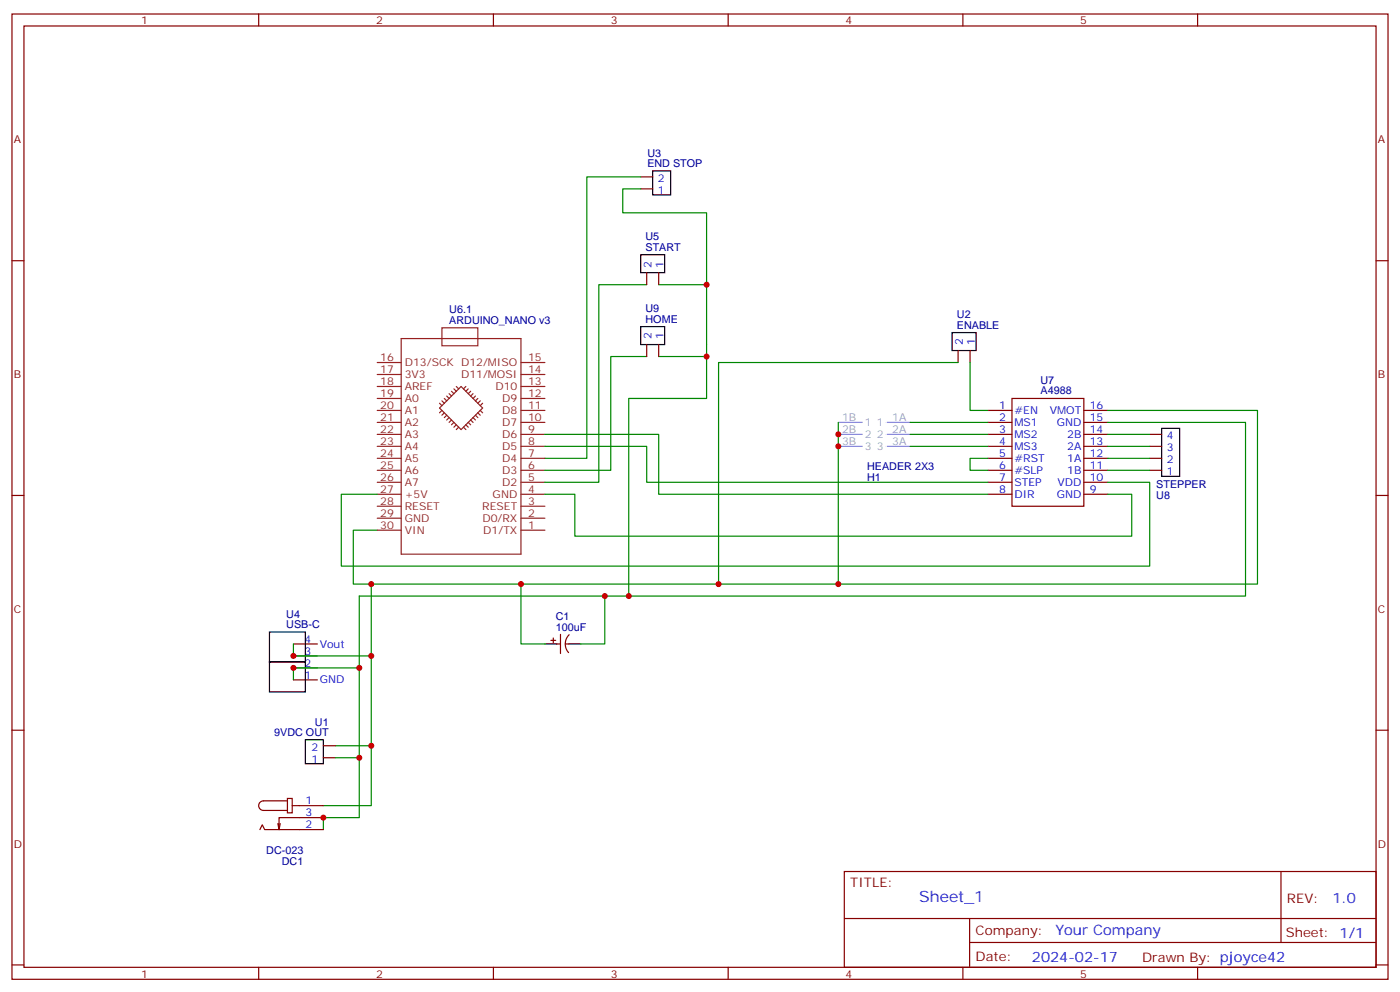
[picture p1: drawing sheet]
<svg xmlns="http://www.w3.org/2000/svg" width="412mm" height="292mm" viewBox="0 0 412 292" stroke-linecap="round" stroke-linejoin="round" font-family="sans-serif">
<g fill="none" stroke="#870000" stroke-width=".35">
<path d="M3.5 4.1h405.4v284.4h-405.4zM7.1 7.7h398.2v277.2h-398.2zM76.2 4.1v3.6M145.3 4.1v3.6M214.5 4.1v3.6M283.6 4.1v3.6M352.8 4.1v3.6M188.7 55.6h3.6M188.7 52.1h3.6M3.5 76.8h3.6M405.3 76.8h3.6M190.5 80.3v3.6"/>
<path d="M194 80.3v3.6M190.5 101.5v3.5M194 101.5v3.5M282.2 103.3v3.5M285.8 103.3v3.5M298.1 117.4h21.2v31.7h-21.2zM291 120.9h7.1M291 124.4h7.1M291 128h7.1M291 131.5h7.1M291 135h7.1M291 138.5h7.1"/>
<path d="M319.3 120.9h7M319.3 124.4h7M319.3 128h7M319.3 131.5h7M319.3 135h7M319.3 138.5h7M338.7 128h3.5M338.7 131.5h3.5M338.7 135h3.5M338.7 138.5h3.5M3.5 145.9h3.6M291 142.1h7.1"/>
<path d="M291 145.6h7.1M319.3 142.1h7M319.3 145.6h7M405.3 145.9h3.6M86.4 189.7h7.1M86.4 196.7h7.1M86.4 193.2h7.1M162.3 188.6h1.4M163 187.9v1.4M164 189.7h1.1M165.1 186.9v5.6M166.5 189.7h1.1"/>
<path d="M167.6 187a3.8 3.8 0 0 0-.1 5.2M3.5 215.1h3.6M86.4 200.3h7.1M95.2 219.7h3.6M405.3 215.1h3.6M84.7 235.2h1.4v4.2h-1.4zM84.7 235.9h-7.1a1.41 1.41 0 0 0-1.4 1.4 1.41 1.41 0 0 0 1.4 1.4h7.1M86.1 237.3h9.1M95.2 223.2h3.6M76.6 244.4l.7-1.4 .7 1.4h17.2M82.5 242.6l-.3 1.8M95.2 240.8h-13v3.6l-.4-1.8"/>
<path d="M248.7 256.7h156.6v28.2h-156.6zM377.3 256.7v20.9M248.7 270.6h156.5M285.6 277.6h119.6M285.6 270.6v14.1M3.5 284.2h3.6M76.2 284.9v3.6M145.3 284.9v3.6M214.5 284.9v3.6M283.6 284.9v3.6M352.8 284.9v3.6M405.3 284.2h3.6"/>
</g>
<g fill="none" stroke="#008700" stroke-width=".35">
<path d="M188.7 55.6h-5.3v7.1h24.7v54.7h-22.9v58.2h181.7v-51.2h-40.6M188.7 52.1h-15.8v82.9h-12.4M190.5 83.9h-14.1v58.2h-15.9M194 83.9h14.1M190.5 105h-10.6v33.5h-19.4M194 105h14.1M282.2 106.8h-70.5v65.2M285.8 106.8v14.1h5.2M160.5 131.5h30v10.6h100.5M160.5 128h33.5v17.6h97M246.9 124.4v47.6M268.1 128h22.9"/>
<path d="M268.1 131.5h22.9M268.1 124.4h22.9M291 135h-5.2v3.5h5.2M326.3 120.9h44.1v51.1h-261M326.3 128h12.4M326.3 131.5h12.4M326.3 135h12.4M326.3 138.5h12.4M111.1 156.2h-7v15.8h5.3v47.7h-10.6M160.5 145.6h8.8v12.3h164.1v-12.3h-7.1M326.3 142.1h12.4v24.7h-238.2v-21.2h10.6M153.5 172v17.7h7"/>
<path d="M178.2 175.6v14.1h-7.1M185.2 175.6h-79.4v47.6h-7M86.4 189.7v3.5h23M105.8 196.7h-19.4v3.6M109.4 219.7v17.6h-14.2M105.8 223.2v17.6h-10.6v3.6"/>
</g>
<path d="M192.3 50.3h5.3v7.1h-5.3zM188.7 75h7.1v5.3h-7.1zM188.7 96.2h7.1v5.3h-7.1zM280.5 98h7v5.3h-7zM342.2 126.2h5.3v14.1h-5.3zM79.4 195h10.6v8.8h-10.6zM79.4 186.2h10.6v8.8h-10.6zM160.5 189.7h3.5M167.6 189.7h3.5M90 217.9h5.2v7.1h-5.2z" fill="none" stroke="#000" stroke-width=".35"/>
<g fill="none" stroke="#8c2424" stroke-width=".35">
<path d="M118.2 99.7h35.3v63.5h-35.3zM130.2 96.6h10.6v5.2h-10.6zM111.1 110.3h7.1M111.1 113.8h7.1M111.1 117.4h7.1M111.1 106.8h7.1M129.5 118.8l.7 .7M130.2 118.1l.7 .7M130.9 117.4l.7 .7M131.6 116.7l.7 .7M132.3 116l.7 .7M133 115.3l.7 .7"/>
<path d="M133.7 114.5l.7 .8M134.4 113.8l.7 .7M137.2 113.8l-.7 .7M137.9 114.5l-.7 .8M138.6 115.3l-.7 .7M139.3 116l-.7 .7M140.1 116.7l-.8 .7M140.8 117.4l-.7 .7M141.5 118.1l-.7 .7M142.2 118.8l-.7 .7M153.5 110.3h7M153.5 113.8h7"/>
<path d="M153.5 117.4h7M153.5 106.8h7M111.1 120.9h7.1M111.1 124.4h7.1M111.1 128h7.1M111.1 131.5h7.1M111.1 135h7.1M111.1 138.5h7.1M129.5 120.2l6.3-6.4 6.4 6.4-6.4 6.3zM130.2 120.9l-.7 .7M130.9 121.6l-.7 .7M131.6 122.3l-.7 .7"/>
<path d="M132.3 123l-.7 .7M133 123.7l-.7 .7M133.7 124.4l-.7 .7M134.4 125.1l-.7 .7M135.1 125.8l-.7 .7M136.5 125.8l.7 .7M137.2 125.1l.7 .7M137.9 124.4l.7 .7M138.6 123.7l.7 .7M139.3 123l.8 .7M140.1 122.3l.7 .7M140.8 121.6l.7 .7"/>
<path d="M141.5 120.9l.7 .7M153.5 120.9h7M153.5 124.4h7M153.5 128h7M153.5 131.5h7M153.5 135h7M153.5 138.5h7M111.1 142.1h7.1M111.1 145.6h7.1M111.1 149.1h7.1M111.1 152.6h7.1M111.1 156.2h7.1"/>
<path d="M153.5 142.1h7M153.5 145.6h7M153.5 149.1h7M153.5 152.6h7M153.5 156.2h7"/>
</g>
<path d="M246.9 124.4h7.1M246.9 128h7.1M246.9 131.5h7.1M261.1 124.4h7M261.1 128h7M261.1 131.5h7" fill="none" stroke="#61adf0" stroke-width=".35"/>
<path d="M254 120.9h7.1v14.1h-7.1z" fill="none" stroke="#fff" stroke-width=".35"/>
<g fill="#c00">
<circle cx="178.2" cy="175.6" r=".88"/>
<circle cx="109.4" cy="172" r=".88"/>
<circle cx="153.5" cy="172" r=".88"/>
<circle cx="185.2" cy="175.6" r=".88"/>
<circle cx="246.9" cy="172" r=".88"/>
<circle cx="246.9" cy="131.5" r=".88"/>
<circle cx="246.9" cy="128" r=".88"/>
<circle cx="211.7" cy="172" r=".88"/>
<circle cx="208.1" cy="83.9" r=".88"/>
<circle cx="208.1" cy="105" r=".88"/>
<circle cx="105.8" cy="196.7" r=".88"/>
<circle cx="109.4" cy="193.2" r=".88"/>
<circle cx="86.4" cy="196.7" r=".88"/>
<circle cx="86.4" cy="193.2" r=".88"/>
<circle cx="105.8" cy="223.2" r=".88"/>
<circle cx="109.4" cy="219.7" r=".88"/>
<circle cx="95.3" cy="240.8" r=".88"/>
</g>
<text font-size="4.6" fill="#00f" x="270.8" y="265.7">Sheet_1</text>
<g font-size="4.2" fill="#00f">
<text x="392.5" y="266">1.0</text>
<text x="310.9" y="275.5">Your Company</text>
<text x="304" y="283.3">2024-02-17</text>
</g>
<g font-size="3.9" fill="#800">
<text x="250.5" y="261.3">TITLE:</text>
<text x="379.1" y="266">REV:</text>
<text x="287.4" y="275.5">Company:</text>
<text x="378.7" y="276.1">Sheet: 1/1</text>
<text x="287.4" y="283.2">Date:</text>
<text x="336.4" y="283.3">Drawn By: pjoyce42</text>
</g>
<g font-size="3.2" fill="#800">
<text x="41.6" y="7.1">1</text>
<text x="110.8" y="7.1">2</text>
<text x="179.9" y="7.1">3</text>
<text x="249.1" y="7.1">4</text>
<text x="318.2" y="7.1">5</text>
<text x="4.1" y="42.2">A</text>
<text x="405.9" y="42.2">A</text>
<text x="4.1" y="111.4">B</text>
<text x="405.9" y="111.4">B</text>
<text x="4.1" y="180.5">C</text>
<text x="405.9" y="180.5">C</text>
<text x="4.1" y="249.7">D</text>
<text x="405.9" y="249.7">D</text>
<text x="41.6" y="287.9">1</text>
<text x="110.8" y="287.9">2</text>
<text x="179.9" y="287.9">3</text>
<text x="249.1" y="287.9">4</text>
<text x="318.2" y="287.9">5</text>
</g>
<g font-size="3.2" fill="#000080">
<text x="190.7" y="46.2">U3</text>
<text x="190.7" y="49.3">END STOP</text>
<text x="190.2" y="70.7">U5</text>
<text x="190.2" y="74">START</text>
<text x="132.3" y="95.5">ARDUINO_NANO v3</text>
<text x="132.3" y="92.3">U6.1</text>
<text x="190.2" y="95.1">HOME</text>
<text x="190.2" y="91.9">U9</text>
<text x="281.9" y="93.8">U2</text>
<text x="281.9" y="96.9">ENABLE</text>
<text x="306.5" y="113.1">U7</text>
<text x="306.5" y="116.1">A4988</text>
<text x="255.4" y="138.5">HEADER 2X3</text>
<text x="255.4" y="141.7">H1</text>
<text x="340.6" y="143.8">STEPPER</text>
<text x="340.6" y="147.1">U8</text>
<text x="84.3" y="185.1">USB-C</text>
<text x="84.3" y="181.9">U4</text>
<text x="163.7" y="185.8">100uF</text>
<text x="163.7" y="182.6">C1</text>
<text x="92.8" y="213.7">U1</text>
<text x="80.8" y="216.9">9VDC OUT</text>
<text x="78.4" y="251.5">DC-023</text>
<text x="83" y="254.7">DC1</text>
</g>
<g font-size="3.2" fill="#00f">
<text x="193.8" y="53.5">2</text>
<text x="193.8" y="57">1</text>
<text x="191.9" y="78.8" transform="rotate(-90 191.9 78.8)">2</text>
<text x="195.4" y="78.8" transform="rotate(-90 195.4 78.8)">1</text>
<text x="191.9" y="100" transform="rotate(-90 191.9 100)">2</text>
<text x="195.4" y="100" transform="rotate(-90 195.4 100)">1</text>
<text x="283.6" y="101.7" transform="rotate(-90 283.6 101.7)">2</text>
<text x="287.2" y="101.7" transform="rotate(-90 287.2 101.7)">1</text>
<text x="294.3" y="120.5">1</text>
<text x="294.3" y="124.1">2</text>
<text x="298.8" y="122">#EN</text>
<text x="298.8" y="125.5">MS1</text>
<text x="309.3" y="122">VMOT</text>
<text x="311.3" y="125.5">GND</text>
<text x="321" y="124.1">15</text>
<text x="321" y="120.5">16</text>
<text x="294.3" y="127.6">3</text>
<text x="294.3" y="131.1">4</text>
<text x="298.8" y="129">MS2</text>
<text x="314.4" y="129">2B</text>
<text x="321" y="131.1">13</text>
<text x="321" y="127.6">14</text>
<text x="343.7" y="129.4">4</text>
<text x="294.3" y="134.7">5</text>
<text x="298.8" y="132.5">MS3</text>
<text x="298.8" y="136.1">#RST</text>
<text x="314.4" y="136.1">1A</text>
<text x="314.4" y="132.5">2A</text>
<text x="321" y="134.7">12</text>
<text x="343.7" y="136.4">2</text>
<text x="343.7" y="132.9">3</text>
<text x="294.3" y="138.2">6</text>
<text x="294.3" y="141.7">7</text>
<text x="298.8" y="139.6">#SLP</text>
<text x="298.8" y="143.1">STEP</text>
<text x="311.5" y="143.1">VDD</text>
<text x="314.4" y="139.6">1B</text>
<text x="321" y="141.7">10</text>
<text x="321" y="138.2">11</text>
<text x="343.7" y="139.9">1</text>
<text x="294.3" y="145.2">8</text>
<text x="298.8" y="146.6">DIR</text>
<text x="311.3" y="146.6">GND</text>
<text x="321" y="145.2">9</text>
<text x="89.7" y="189.3">4</text>
<text x="94.2" y="190.7">Vout</text>
<text x="89.7" y="196.4">2</text>
<text x="89.7" y="192.9">3</text>
<text x="89.7" y="199.9">1</text>
<text x="94.2" y="201.3">GND</text>
<text x="91.7" y="221.1">2</text>
<text x="91.7" y="224.6">1</text>
<text x="90" y="237">1</text>
<text x="90" y="244">2</text>
<text x="90" y="240.5">3</text>
</g>
<g font-size="3.2" fill="#8d2323">
<text x="112" y="106.4">16</text>
<text x="119.2" y="107.8">D13/SCK D12/MISO</text>
<text x="155.6" y="106.4">15</text>
<text x="112" y="113.5">18</text>
<text x="112" y="110">17</text>
<text x="119.2" y="111.4">3V3</text>
<text x="135.8" y="111.4">D11/MOSI</text>
<text x="155.6" y="110">14</text>
<text x="155.6" y="113.5">13</text>
<text x="112" y="117">19</text>
<text x="119.2" y="118.4">A0</text>
<text x="119.2" y="114.9">AREF</text>
<text x="145.9" y="114.9">D10</text>
<text x="147.9" y="118.4">D9</text>
<text x="155.6" y="117">12</text>
<text x="112" y="124.1">21</text>
<text x="112" y="120.5">20</text>
<text x="119.2" y="125.5">A2</text>
<text x="119.2" y="122">A1</text>
<text x="147.9" y="122">D8</text>
<text x="147.9" y="125.5">D7</text>
<text x="155.6" y="120.5">11</text>
<text x="155.6" y="124.1">10</text>
<text x="112" y="131.1">23</text>
<text x="112" y="127.6">22</text>
<text x="119.2" y="129">A3</text>
<text x="147.9" y="129">D6</text>
<text x="155.6" y="127.6">9</text>
<text x="155.6" y="131.1">8</text>
<text x="112" y="134.7">24</text>
<text x="119.2" y="136.1">A5</text>
<text x="119.2" y="132.5">A4</text>
<text x="147.9" y="132.5">D5</text>
<text x="147.9" y="136.1">D4</text>
<text x="155.6" y="134.7">7</text>
<text x="112" y="141.7">26</text>
<text x="112" y="138.2">25</text>
<text x="119.2" y="143.1">A7</text>
<text x="119.2" y="139.6">A6</text>
<text x="147.9" y="139.6">D3</text>
<text x="147.9" y="143.1">D2</text>
<text x="155.6" y="138.2">6</text>
<text x="155.6" y="141.7">5</text>
<text x="112" y="148.8">28</text>
<text x="112" y="145.2">27</text>
<text x="119.2" y="146.6">+5V</text>
<text x="145.1" y="146.6">GND</text>
<text x="155.6" y="145.2">4</text>
<text x="155.6" y="148.8">3</text>
<text x="112" y="155.8">30</text>
<text x="112" y="152.3">29</text>
<text x="119.2" y="153.7">GND</text>
<text x="119.2" y="150.2">RESET</text>
<text x="142.1" y="150.2">RESET</text>
<text x="142.1" y="153.7">D0/RX</text>
<text x="155.6" y="152.3">2</text>
<text x="155.6" y="155.8">1</text>
<text x="119.2" y="157.2">VIN</text>
<text x="142.4" y="157.2">D1/TX</text>
</g>
<g font-size="3.2" fill="#979fad">
<text x="248" y="124.1">1B</text>
<text x="254.7" y="125.5">1</text>
<text x="258.3" y="125.5">1</text>
<text x="262.8" y="124.1">1A</text>
<text x="248" y="127.6">2B</text>
<text x="248" y="131.1">3B</text>
<text x="254.7" y="129">2</text>
<text x="258.3" y="129">2</text>
<text x="262.8" y="127.6">2A</text>
<text x="262.8" y="131.1">3A</text>
<text x="254.7" y="132.5">3</text>
<text x="258.3" y="132.5">3</text>
</g>
</svg>
